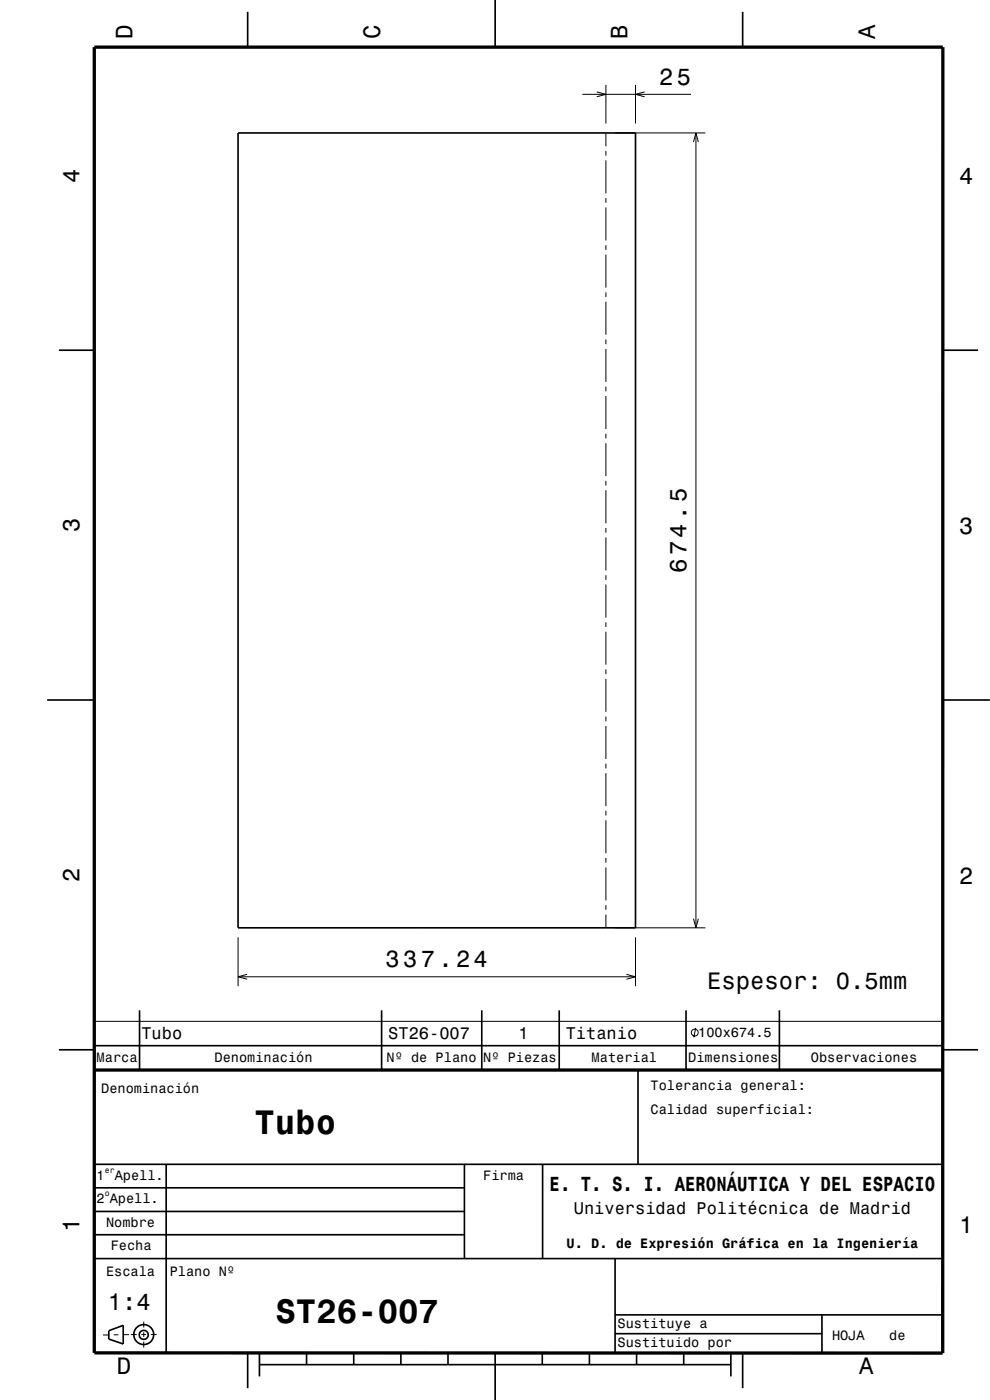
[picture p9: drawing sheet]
<svg xmlns="http://www.w3.org/2000/svg" width="210mm" height="297mm" viewBox="0 0 210 297" stroke-linecap="round" stroke-linejoin="round" font-family="sans-serif">
<g fill="none" stroke="#000" stroke-width=".21">
<path d="M126.6 19.5l1.9 .5-1.9 .5M128.5 18v8.2M134.8 18v8.2M136.7 19.5l-1.9 .5 1.9 .5M123.5 20h23.1M128.5 28.2v2.8M128.5 32v1M128.5 34v7M130.5 28.2h19.1M147.1 30.1l.5-1.9 .5 1.9M147.6 28.2v168.6M128.5 42v1"/>
<path d="M128.5 44v7M128.5 52v1M128.5 54v7M128.5 62v1M128.5 64v7M128.5 72v1M128.5 74v7M128.5 82v1M128.5 84v7M128.5 92v1M128.5 94v7M128.5 102v1"/>
<path d="M128.5 104v7M128.5 112v1M128.5 114v7M128.5 122v1M128.5 124v7M128.5 132v1M128.5 134v7M128.5 142v1M128.5 144v7M128.5 152v1M128.5 154v7M128.5 162v1"/>
<path d="M128.5 164v7M128.5 172v1M128.5 174v7M50.5 198.8v10.4M128.5 182v1M128.5 184v7M128.5 192v1M128.5 194v2.8M130.5 196.8h19.1M134.8 198.8v10.4M147.1 194.9l.5 1.9 .5-1.9M20 216.7h180"/>
<path d="M50.5 207.2h84.3M52.4 206.7l-1.9 .5 1.9 .5M132.9 206.7l1.9 .5-1.9 .5M147.6 218.1l-.4 2M23.1 283.2h-1.2M25.1 283.2h-1M27.4 283.1l-1.3 .1M27.7 283.1h1.3M30 283.1h1M30.5 280.4v1.2M30.5 282.6v1M30.5 284.6v1.3"/>
<path d="M32 283.1h1.2"/>
<circle cx="147.4" cy="219.1" r=".73"/>
</g>
<g fill="none" stroke="#000" stroke-width=".35">
<path d="M52.5 2.5v7.5M105 0v10M157.5 2.5v7.5M50.5 28.2h84.3v168.6h-84.3zM12.5 74.3h7.5M200 74.3h7.5M10 148.5h10M200 148.5h10M29.6 214.3v12.7M81 214.3v12.7M102.2 214.3v12.7M118.6 214.3v12.7"/>
<path d="M145.5 214.3v12.7M165.3 214.3v12.7M12.5 222.7h7.5M20 221.8h180M135.3 227v20M200 222.7h7.5M19.9 247h180M19.9 257h78.7M19.9 252h78.6M35.2 247v40M98.5 247v20M115.1 247v20"/>
<path d="M19.9 267h180M19.9 261.9h78.7M130.5 267v20M130.5 278.9h69.4M174.4 278.9v8.1M23.1 282.3l3-1.1v3.9l-3-1zM52.5 287v7.5M55 289.5h100M55 287v5M65 287v2.5M75 287v2.5M85 287v2.5"/>
<path d="M95 287v2.5M105 287v10M115 287v2.5M125 287v2.5M130.5 282.9h43.9M135 287v2.5M145 287v2.5M155 287v5M157.5 287v7.5"/>
<circle cx="30.5" cy="283.2" r=".96"/>
<circle cx="30.5" cy="283.1" r="2.11"/>
</g>
<path d="M20 10h180v277h-180zM19.9 227h180" fill="none" stroke="#000" stroke-width=".7" stroke-linecap="butt"/>
<g font-size="7.2">
<text x="54" y="240.6">Tubo</text>
<text x="58.4" y="280.6">ST26-007</text>
</g>
<g font-size="5">
<text x="28.1" y="8.2" transform="rotate(-90 28.1 8.2)">D</text>
<text x="80.6" y="8.2" transform="rotate(-90 80.6 8.2)">C</text>
<text x="133.1" y="8.2" transform="rotate(-90 133.1 8.2)">B</text>
<text x="185.6" y="8.2" transform="rotate(-90 185.6 8.2)">A</text>
<text x="139.8" y="18">25</text>
<text x="16.8" y="38.7" transform="rotate(-90 16.8 38.7)">4</text>
<text x="203.5" y="39">4</text>
<text x="16.8" y="112.9" transform="rotate(-90 16.8 112.9)">3</text>
<text x="203.5" y="113.2">3</text>
<text x="145.6" y="121.5" transform="rotate(-90 145.6 121.5)">674.5</text>
<text x="16.8" y="187.1" transform="rotate(-90 16.8 187.1)">2</text>
<text x="203.5" y="187.4">2</text>
<text x="81.8" y="205.2">337.24</text>
<text x="150" y="209.8">Espesor: 0.5mm</text>
<text x="16.8" y="261.3" transform="rotate(-90 16.8 261.3)">1</text>
<text x="203.5" y="261.6">1</text>
<text x="22.9" y="277.8">1:4</text>
<text x="24.8" y="291.5">D</text>
<text x="182.3" y="291.5">A</text>
</g>
<text font-size="4.3" x="116.6" y="252.7">E. T. S. I. AERONÁUTICA Y DEL ESPACIO</text>
<g font-size="3.6">
<text x="30" y="220.5">Tubo</text>
<text x="82.4" y="220.5">ST26-007</text>
<text x="110" y="220.5">1</text>
<text x="120" y="220.5">Titanio</text>
<text x="121.7" y="257.5">Universidad Politécnica de Madrid</text>
</g>
<g font-size="2.9">
<text x="148.1" y="220.1">100x674.5</text>
<text x="20.5" y="225.3">Marca</text>
<text x="45.5" y="225.3">Denominación</text>
<text x="82" y="225.3">Nº de Plano</text>
<text x="102.5" y="225.3">Nº Piezas</text>
<text x="125.5" y="225.3">Material</text>
<text x="146" y="225.3">Dimensiones</text>
<text x="172" y="225.3">Observaciones</text>
<text x="21.5" y="231.8">Denominación</text>
<text x="138" y="231.3">Tolerancia general:</text>
<text x="138" y="236.3">Calidad superficial:</text>
<text x="20.5" y="250.3">1</text>
<text x="24.3" y="250.3">Apell.</text>
<text x="102.5" y="250.3">Firma</text>
<text x="20.5" y="255.3">2 Apell.</text>
<text x="22.5" y="260.3">Nombre</text>
<text x="23.5" y="265.3">Fecha</text>
<text x="120.2" y="264.8">U. D. de Expresión Gráfica en la Ingeniería</text>
<text x="22.5" y="270.8">Escala</text>
<text x="36" y="270.8">Plano Nº</text>
<text x="131" y="281.8">Sustituye a</text>
<text x="131" y="285.8">Sustituido por</text>
<text x="176.5" y="284.3">HOJA</text>
<text x="188.6" y="284.3">de</text>
</g>
<g font-size="1.7">
<text x="22.2" y="248.8">er</text>
<text x="22.2" y="253.8">o</text>
</g>
</svg>
